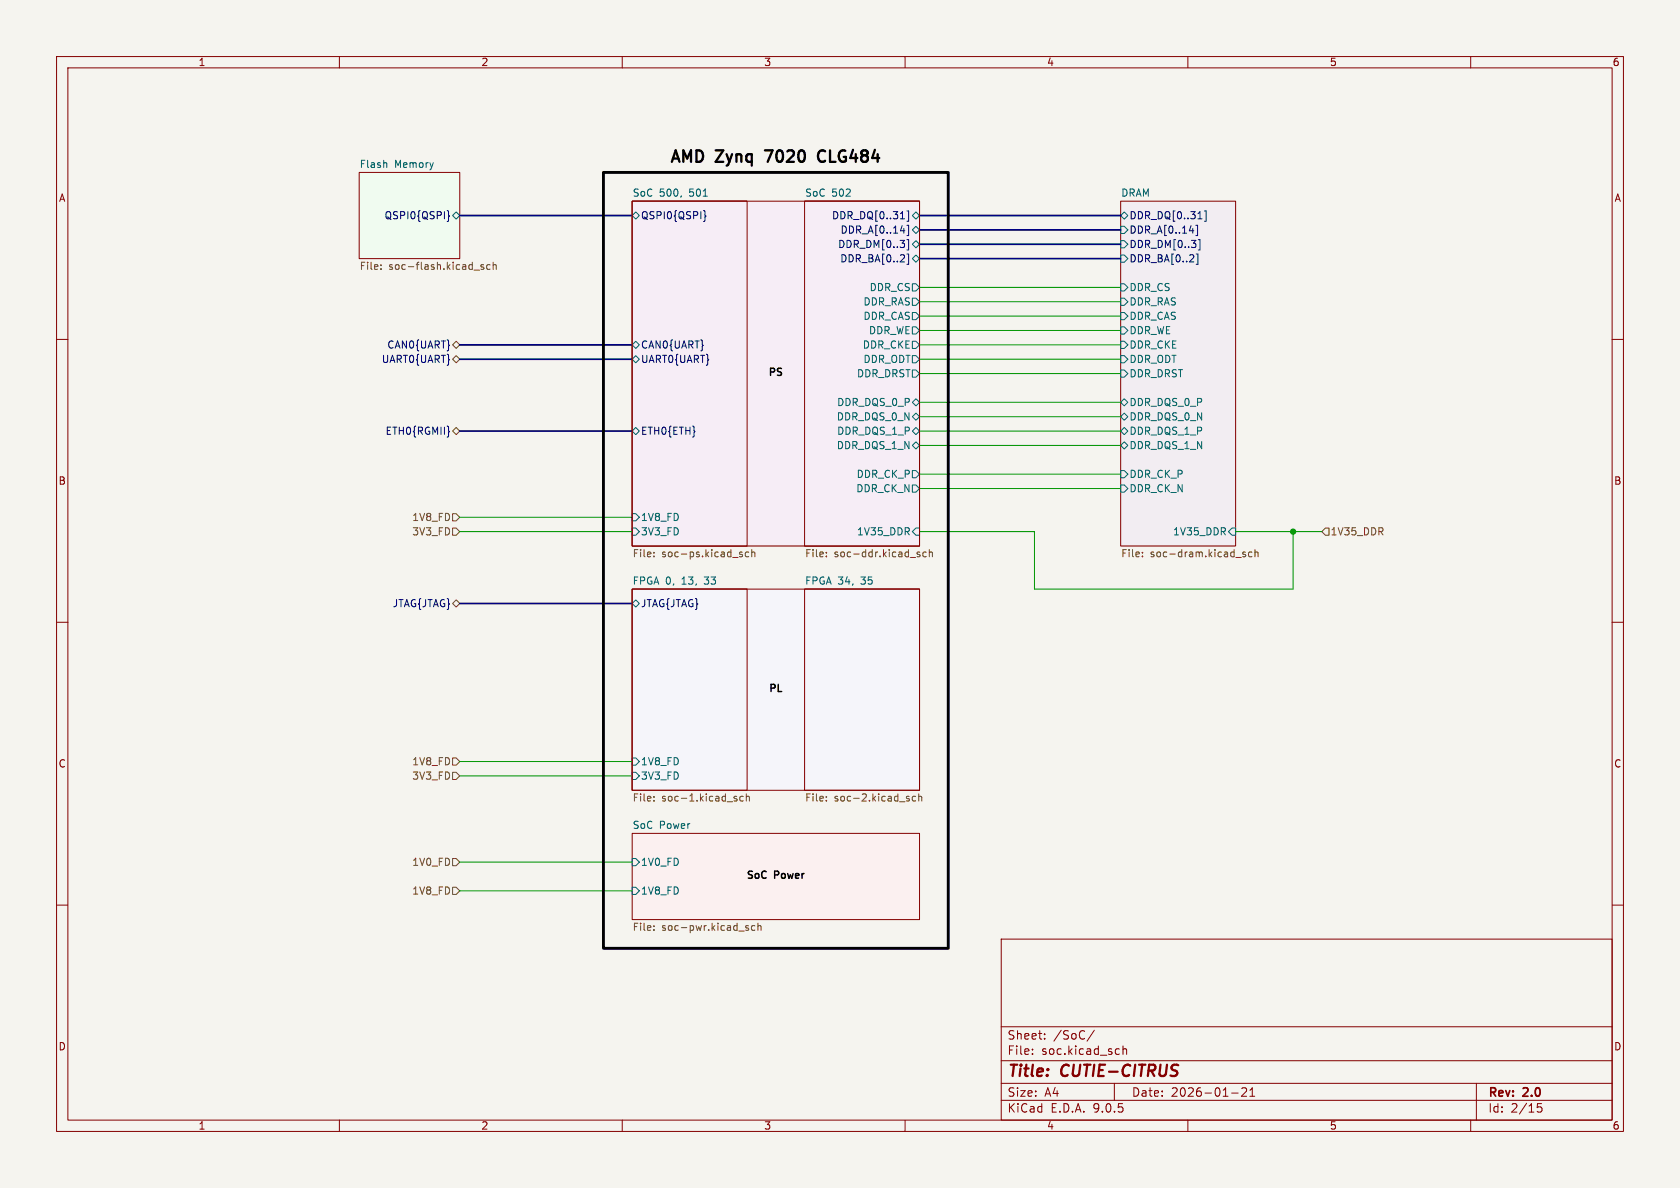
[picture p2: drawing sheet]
<svg xmlns="http://www.w3.org/2000/svg" width="297mm" height="210mm" viewBox="0 0 297 210" stroke-linecap="round" stroke-linejoin="round" font-family="sans-serif">
<path d="M0 0h297v210h-297z" fill="#f5f4ef" stroke="#f5f4ef" stroke-width=".18"/>
<g fill="none" stroke="#840000" stroke-width=".18">
<path d="M10 10h277v190h-277zM12 12h273v186h-273zM60 10v2M110 10v2M160 10v2M210 10v2M260 10v2M111.8 35.6h20.3v60.9h-20.3zM142.2 35.6h20.4v60.9h-20.4zM10 60h2M285 60h2M10 110h2"/>
<path d="M111.8 104.1h20.3v35.6h-20.3zM142.2 104.1h20.4v35.6h-20.4zM285 110h2M10 160h2M177 166h108v32h-108zM285 160h2M60 198v2M110 198v2M160 198v2M177 194.5h108M177 191.5h108M177 187.5h108"/>
<path d="M177 181.5h108M182.5 186.3v.1M182.5 185.5v.1M184.7 183.6v.1M184.7 182.8v.1M193.5 182.1l-1.3 2M197 191.5v3M197.7 185.4l.2 .1M197.9 186.3l-.2 .1M198.5 184.9v1.5M198.5 185.5l.2-.1 .4 .1 .1 .9M210 198v2"/>
<path d="M217.7 193.2h1.2M219.5 192.4l.6-.1 .2 .1 .1 .3-.9 1.1h.9M221 193.8h.8M221 192.7l.4-.4v1.5M260 198v2M261 191.5v6.5M272.5 195.1h-.7l-.1 .7 .3-.1h.5l.1 .3-.1 .5-.2 .1-.6-.1"/>
</g>
<path d="M63.5 30.5h17.8v15.2h-17.8z" fill="#f0fbf0" stroke="#f0fbf0" stroke-width=".18"/>
<path d="M198.1 35.6h20.3v60.9h-20.3z" fill="#f2edf2" stroke="#f2edf2" stroke-width=".18"/>
<path d="M111.8 147.3h50.8v15.3h-50.8z" fill="#fbf0f0" stroke="#fbf0f0" stroke-width=".18"/>
<path d="M111.8 35.6h50.8v60.9h-50.8z" fill="#f6edf6"/>
<path d="M111.8 104.1h50.8v35.6h-50.8z" fill="#f5f5fa"/>
<path d="M63.5 30.5h17.8v15.2h-17.8zM111.8 35.6h20.3v60.9h-20.3zM111.8 35.6h50.8v60.9h-50.8zM142.2 35.6h20.4v60.9h-20.4zM198.1 35.6h20.3v60.9h-20.3zM111.8 104.1h20.3v35.6h-20.3zM111.8 104.1h50.8v35.6h-50.8zM142.2 104.1h20.4v35.6h-20.4zM111.8 147.3h50.8v15.3h-50.8z" fill="none" stroke="#840000" stroke-width=".18"/>
<g fill="none" stroke="#000084" stroke-width=".18">
<path d="M79.1 37.2l.2 .2v.6l.2 .2-.2 .2v.6l-.2 .2M124.4 37.2l.2 .2v.6l.2 .2-.2 .2v.6l-.2 .2M159.2 38.7h.7M160.3 39.8h.3v1.8h-.3M160.3 37.3h.3v1.8h-.3M211.7 39.8v1.8h-.3M211.8 38.7h.7M212.9 37.3h.3v1.8h-.3M159.2 40.8h.8M160.3 44.9h.3v1.8h-.3M160.3 42.4h.3v1.8h-.3M210.3 40.8h.8"/>
<path d="M211.5 44.9h.3v1.8h-.3M211.8 42.4h.3v1.8h-.3M79.4 76.2l.1 .1-.1 .1"/>
</g>
<g fill="none" stroke="#006464" stroke-width=".18">
<path d="M68.3 28.8l.1 .8M80 38.1l.6-.6 .7 .6-.7 .6zM111.8 38.1l.6-.6 .6 .6-.6 .6zM161.3 38.1l.6-.6 .7 .6-.7 .6zM198.1 38.1l.7-.6 .6 .6-.6 .6zM161.3 40.6l.6-.6 .7 .6-.7 .7zM161.3 45.7l.6-.6 .7 .6-.7 .7zM161.3 55.2h.6l.7 .7-.7 .6h-.6zM161.3 50.2h.6l.7 .6-.7 .6h-.6zM161.3 52.7h.6l.7 .6-.7 .7h-.6zM161.3 57.8h.6l.7 .6-.7 .7h-.6zM161.9 42.5l.7 .7-.7 .6-.6-.6z"/>
<path d="M198.1 40h.7l.6 .6-.6 .7h-.7zM198.1 45.1h.7l.6 .6-.6 .7h-.7zM198.1 55.2h.7l.6 .7-.6 .6h-.7zM198.1 50.2h.7l.6 .6-.6 .6h-.7zM198.1 42.5h.7l.6 .7-.6 .6h-.7zM198.1 52.7h.7l.6 .6-.6 .7h-.7zM198.1 57.8h.7l.6 .6-.6 .7h-.7zM111.8 63.5l.6-.6 .6 .6-.6 .6zM111.8 76.2l.6-.6 .6 .6-.6 .6zM111.8 61l.6-.7 .6 .7-.6 .6zM161.3 60.3h.6l.7 .7-.7 .6h-.6zM161.3 73.7l.6-.7 .7 .7-.7 .6z"/>
<path d="M161.3 71.1l.6-.6 .7 .6-.7 .7zM161.3 78.7l.6-.6 .7 .6-.7 .7zM161.3 76.2l.6-.6 .7 .6-.7 .6zM161.3 65.4h.6l.7 .6-.7 .7h-.6zM161.3 62.9h.6l.7 .6-.7 .6h-.6zM198.1 60.3h.7l.6 .7-.6 .6h-.7zM198.1 73.7l.7-.7 .6 .7-.6 .6zM198.1 71.1l.7-.6 .6 .6-.6 .7zM198.1 78.7l.7-.6 .6 .6-.6 .7zM198.1 76.2l.7-.6 .6 .6-.6 .6zM198.1 65.4h.7l.6 .6-.6 .7h-.7zM198.1 62.9h.7l.6 .6-.6 .6h-.7z"/>
<path d="M111.8 93.3h.6l.6 .7-.6 .6h-.6zM111.8 90.8h.6l.6 .6-.6 .7h-.6zM161.3 85.7h.6l.7 .7-.7 .6h-.6zM161.3 83.2h.6l.7 .6-.7 .7h-.6zM161.9 93.3h.7v1.3h-.7l-.6-.6zM198.1 85.7h.7l.6 .7-.6 .6h-.7zM198.1 83.2h.7l.6 .6-.6 .7h-.7zM217.8 93.3h.6v1.3h-.6l-.6-.6zM111.8 106.7l.6-.7 .6 .7-.6 .6zM111.8 134h.6l.6 .6-.6 .7h-.6zM111.8 136.5h.6l.6 .7-.6 .6h-.6zM111.8 151.8h.6l.6 .6-.6 .6h-.6z"/>
<path d="M111.8 156.8h.6l.6 .7-.6 .6h-.6z"/>
</g>
<g fill="none" stroke="#725600" stroke-width=".18">
<path d="M67.3 47.5v.1M67.3 46.8v.2M83.8 47.7h1M85.5 46.8h-.3l-.2 .2 .1 .1 .4 .2v.3h-.5M86.6 46.8h-.3l-.3 .2 .2 .6h.4M87.2 46.9l.2-.1h.3v.8M87.2 46.4v1.2M80 61l.6-.7 .7 .7-.7 .6zM80 76.2l.6-.6 .7 .6-.7 .6zM80.6 62.9l.7 .6-.7 .6-.6-.6zM80 93.3h.6l.7 .7-.7 .6h-.6zM80 90.8h.6l.7 .6-.7 .7h-.6z"/>
<path d="M115.6 97.6v.2M115.6 98.3v.1M130.9 98l.3 .1 .1 .1-.2 .2h-.3M130.9 97.6h.3M132.4 97.6h-.4l-.2 .2 .1 .6h.5M132.9 97.7l.2-.1h.3l.1 .8M132.9 97.2v1.2M146.1 97.6v.2M146.1 98.3v.1M162.2 97.9l.4 .2 .1 .1-.2 .2h-.4M162.2 97.6h.4M163.7 97.6h-.3l-.3 .2 .2 .6h.4"/>
<path d="M164.3 97.7l.2-.1h.3v.8M164.3 97.2v1.2M202 98.3v.1M202 97.6v.2M220.2 97.6h-.3l-.2 .2v.1l.5 .2v.3h-.5M221.3 97.6h-.3l-.3 .2 .1 .6h.5M221.9 97.7l.1-.1h.4v.8M221.9 97.2v1.2M234.3 93.3h.6v1.3h-.6l-.6-.6zM80 106.7l.6-.7 .7 .7-.7 .6zM80 134h.6l.7 .6-.7 .7h-.6zM80 136.5h.6l.7 .7-.7 .6h-.6z"/>
<path d="M80 156.8h.6l.7 .7-.7 .6h-.6zM80 151.8h.6l.7 .6-.7 .6h-.6zM115.6 140.8v.1M115.6 141.5v.1M130.1 141.2l.2 .2-.2 .2M130.1 140.8h.1M131.4 140.8h-.4l-.2 .2 .1 .5h.5M131.9 140.9l.2-.1h.3l.1 .8M131.9 140.3v1.3M146.1 141.5v.1M146.1 140.8v.1M160.6 141.2l.2 .2-.2 .2"/>
<path d="M160.6 140.8h.1M161.9 140.8h-.4l-.2 .2 .1 .5h.5M162.4 140.9l.2-.1h.3l.1 .8M162.4 140.3v1.3M115.6 164.3v.2M115.6 163.7v.1M132 164l.3 .1 .1 .2-.2 .2h-.3M132 163.6l.3 .1M133.5 163.7l-.4-.1-.3 .3 .2 .5h.5M134 163.7l.2-.1 .3 .1v.8M134 163.2v1.3"/>
</g>
<path d="M81.3 38.1h30.5M162.6 38.1h35.5M162.6 45.7h35.5M162.6 40.6h35.5M162.6 43.2h35.5M81.3 61h30.5M81.3 76.2h30.5M81.3 63.5h30.5M81.3 106.7h30.5" fill="none" stroke="#000084" stroke-width=".3"/>
<g fill="none" stroke="#009600" stroke-width=".18">
<path d="M162.6 55.9h35.5M162.6 58.4h35.5M162.6 50.8h35.5M162.6 53.3h35.5M162.6 61h35.5M162.6 71.1h35.5M162.6 66h35.5M162.6 63.5h35.5M162.6 78.7h35.5M162.6 76.2h35.5M162.6 73.7h35.5M81.3 94h30.5"/>
<path d="M81.3 91.4h30.5M162.6 94h20.3v10.1h45.7v-10.1M162.6 86.4h35.5M162.6 83.8h35.5M218.4 94h15.3M81.3 137.2h30.5M81.3 134.6h30.5M81.3 152.4h30.5M81.3 157.5h30.5"/>
</g>
<path d="M135.2 26.6h1.4M145.5 26.6a1.07 1.07 0 0 0-.9 .8 1.07 1.07 0 0 0 .4 1.1l.5 .1" fill="none" stroke="#000" stroke-width=".41"/>
<path d="M106.7 30.5h60.9v137.1h-60.9z" fill="none" stroke="#000" stroke-width=".51"/>
<circle cx="228.6" cy="94" r=".46" fill="#009600" stroke="#009600" stroke-width=".18"/>
<g font-size="2.8">
<text x="118.2" y="29.3">AMD</text>
<text x="126.6" y="29.3">Zynq</text>
<text x="136.2" y="29.3">7020</text>
<text x="146.3" y="29.3">CLG484</text>
</g>
<g font-size="2.8" fill="#840000">
<text x="178" y="190.9">Title:</text>
<text x="187.7" y="190.9">CUTIE-CITRUS</text>
</g>
<g font-size="2.1" fill="#840000">
<text x="178" y="184">Sheet:</text>
<text x="186.2" y="184">/SoC/</text>
<text x="178" y="186.7">File:</text>
<text x="184.1" y="186.7">soc.kicad_sch</text>
<text x="178" y="196.9">KiCad</text>
<text x="178" y="194.1">Size:</text>
<text x="184.7" y="194.1">A4</text>
<text x="185.7" y="196.9">E.D.A.</text>
<text x="193.3" y="196.9">9.0.5</text>
<text x="200" y="194.1">Date:</text>
<text x="207" y="194.1">2026-01-21</text>
<text x="263" y="194.3">Rev:</text>
<text x="263" y="196.9">Id:</text>
<text x="267.1" y="196.9">2/15</text>
<text x="269.4" y="194.3">2.0</text>
</g>
<g font-size="1.8" fill="#840000">
<text x="35" y="11.9">1</text>
<text x="85" y="11.9">2</text>
<text x="135" y="11.9">3</text>
<text x="185" y="11.9">4</text>
<text x="235" y="11.9">5</text>
<text x="285" y="11.9">6</text>
<text x="10.3" y="35.9">A</text>
<text x="285.3" y="35.9">A</text>
<text x="10.3" y="85.9">B</text>
<text x="285.3" y="85.9">B</text>
<text x="10.3" y="135.9">C</text>
<text x="285.3" y="135.9">C</text>
<text x="10.3" y="185.9">D</text>
<text x="285.3" y="185.9">D</text>
<text x="35" y="199.9">1</text>
<text x="85" y="199.9">2</text>
<text x="135" y="199.9">3</text>
<text x="185" y="199.9">4</text>
<text x="235" y="199.9">5</text>
<text x="285" y="199.9">6</text>
</g>
<g font-size="1.8" fill="#006464">
<text x="63.5" y="29.8">Flash</text>
<text x="69.8" y="29.8">Memory</text>
<text x="111.8" y="34.8">SoC</text>
<text x="116.6" y="34.8">500,</text>
<text x="122" y="34.8">501</text>
<text x="142.2" y="34.8">SoC</text>
<text x="147" y="34.8">502</text>
<text x="198.1" y="34.8">DRAM</text>
<text x="153.6" y="51.7">DDR_CS</text>
<text x="199.6" y="51.7">DDR_CS</text>
<text x="152.6" y="56.7">DDR_CAS</text>
<text x="152.6" y="54.2">DDR_RAS</text>
<text x="153.5" y="59.3">DDR_WE</text>
<text x="199.6" y="56.7">DDR_CAS</text>
<text x="199.6" y="54.2">DDR_RAS</text>
<text x="199.6" y="59.3">DDR_WE</text>
<text x="152.4" y="61.8">DDR_CKE</text>
<text x="152.6" y="64.4">DDR_ODT</text>
<text x="199.6" y="61.8">DDR_CKE</text>
<text x="199.6" y="64.4">DDR_ODT</text>
<text x="147.9" y="72">DDR_DQS_0_P</text>
<text x="151.4" y="66.9">DDR_DRST</text>
<text x="199.6" y="72">DDR_DQS_0_P</text>
<text x="199.6" y="66.9">DDR_DRST</text>
<text x="147.8" y="74.5">DDR_DQS_0_N</text>
<text x="147.9" y="77.1">DDR_DQS_1_P</text>
<text x="199.6" y="74.5">DDR_DQS_0_N</text>
<text x="199.6" y="77.1">DDR_DQS_1_P</text>
<text x="147.8" y="79.6">DDR_DQS_1_N</text>
<text x="199.6" y="79.6">DDR_DQS_1_N</text>
<text x="151.3" y="87.2">DDR_CK_N</text>
<text x="151.3" y="84.7">DDR_CK_P</text>
<text x="199.6" y="87.2">DDR_CK_N</text>
<text x="199.6" y="84.7">DDR_CK_P</text>
<text x="113.2" y="94.8">3V3_FD</text>
<text x="113.2" y="92.3">1V8_FD</text>
<text x="151.4" y="94.8">1V35_DDR</text>
<text x="207.3" y="94.8">1V35_DDR</text>
<text x="111.8" y="103.4">FPGA 0,</text>
<text x="120.6" y="103.4">13,</text>
<text x="124.8" y="103.4">33</text>
<text x="142.2" y="103.4">FPGA 34,</text>
<text x="152.3" y="103.4">35</text>
<text x="113.2" y="135.5">1V8_FD</text>
<text x="113.2" y="138">3V3_FD</text>
<text x="111.8" y="146.6">SoC</text>
<text x="116.6" y="146.6">Power</text>
<text x="113.2" y="153.3">1V0_FD</text>
<text x="113.2" y="158.3">1V8_FD</text>
</g>
<g font-size="1.8" fill="#000084">
<text x="67.9" y="39">QSPI0{QSPI}</text>
<text x="113.2" y="39">QSPI0{QSPI}</text>
<text x="147" y="39">DDR_DQ[0..31]</text>
<text x="148.5" y="41.5">DDR_A[0..14]</text>
<text x="199.6" y="41.5">DDR_A[0..14]</text>
<text x="199.6" y="39">DDR_DQ[0..31]</text>
<text x="148.1" y="44">DDR_DM[0..3]</text>
<text x="148.4" y="46.6">DDR_BA[0..2]</text>
<text x="199.6" y="46.6">DDR_BA[0..2]</text>
<text x="199.6" y="44">DDR_DM[0..3]</text>
<text x="67.4" y="64.4">UART0{UART}</text>
<text x="68.4" y="61.8">CAN0{UART}</text>
<text x="113.2" y="64.4">UART0{UART}</text>
<text x="113.2" y="61.8">CAN0{UART}</text>
<text x="68.1" y="77.1">ETH0{RGMII}</text>
<text x="113.2" y="77.1">ETH0{ETH}</text>
<text x="69.3" y="107.5">JTAG{JTAG}</text>
<text x="113.2" y="107.5">JTAG{JTAG}</text>
</g>
<g font-size="1.8" fill="#725600">
<text x="63.5" y="48">File:</text>
<text x="68.7" y="48">soc-flash.kicad_sch</text>
<text x="72.8" y="94.8">3V3_FD</text>
<text x="72.8" y="92.3">1V8_FD</text>
<text x="235.1" y="94.8">1V35_DDR</text>
<text x="111.8" y="98.8">File:</text>
<text x="117" y="98.8">soc-ps.kicad_sch</text>
<text x="142.2" y="98.8">File:</text>
<text x="147.5" y="98.8">soc-ddr.kicad_sch</text>
<text x="198.1" y="98.8">File:</text>
<text x="203.3" y="98.8">soc-dram.kicad_sch</text>
<text x="72.8" y="135.5">1V8_FD</text>
<text x="72.8" y="138">3V3_FD</text>
<text x="111.8" y="142">File:</text>
<text x="117" y="142">soc-1.kicad_sch</text>
<text x="142.2" y="142">File:</text>
<text x="147.5" y="142">soc-2.kicad_sch</text>
<text x="72.8" y="153.3">1V0_FD</text>
<text x="72.8" y="158.3">1V8_FD</text>
<text x="111.8" y="164.9">File:</text>
<text x="117" y="164.9">soc-pwr.kicad_sch</text>
</g>
<g font-size="1.8">
<text x="135.7" y="66.8">PS</text>
<text x="135.8" y="122.7">PL</text>
<text x="131.8" y="155.7">SoC</text>
<text x="136.9" y="155.7">Power</text>
</g>
</svg>
